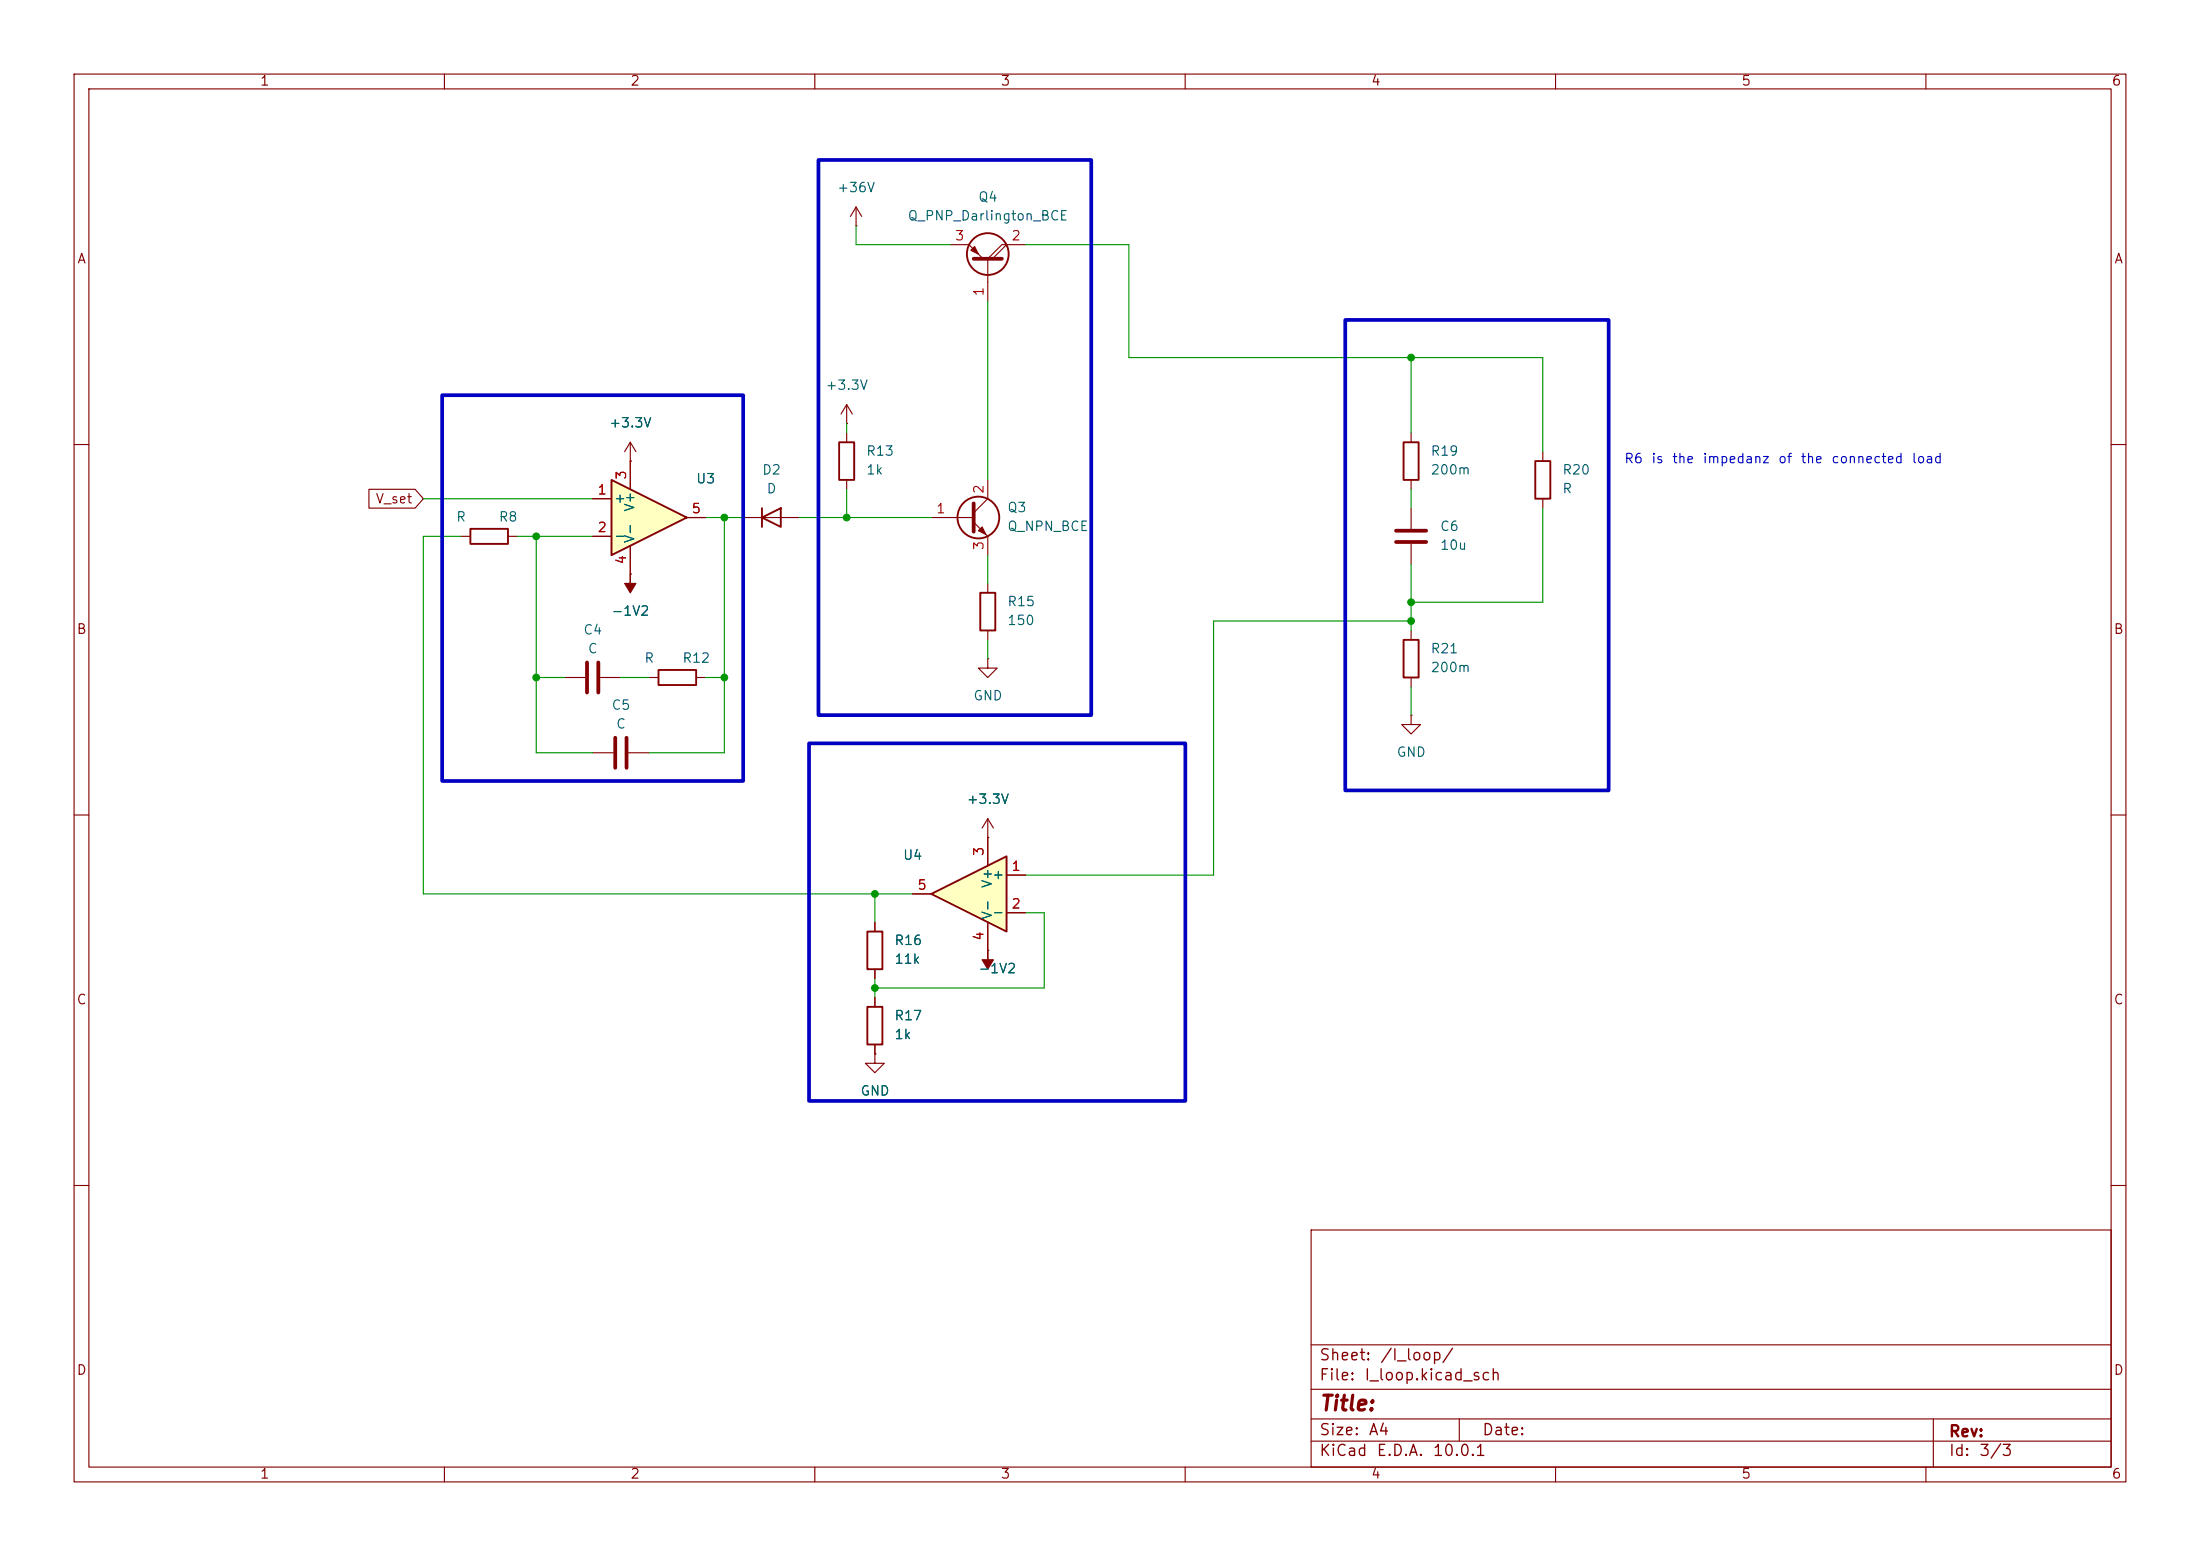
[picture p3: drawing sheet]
<svg xmlns="http://www.w3.org/2000/svg" width="297mm" height="210mm" viewBox="0 0 297 210" stroke-linecap="round" stroke-linejoin="round" font-family="sans-serif">
<g fill="none" stroke="#840000" stroke-width=".15">
<path d="M10 10h277v190h-277zM12 12h273v186h-273zM60 10v2M110 10v2M160 10v2M210 10v2M260 10v2M10 60h2M85.1 77.5h.1M285 60h2M10 110h2M285 110h2"/>
<path d="M10 160h2M177 166h108v32h-108zM285 160h2M60 198v2M110 198v2M160 198v2M177 194.5h108M177 191.5h108M177 187.5h108M177 181.5h108M197 191.5v3M210 198v2"/>
<path d="M260 198v2M261 191.5v6.5"/>
</g>
<path d="M85.1 77.5v1.2h.8l-.8 1.3-.8-1.3h.8z" fill="#840000" stroke="#840000" stroke-width=".15"/>
<path d="M82.5 64.8l10.2 5.1-10.2 5z" fill="#ffffc2"/>
<g fill="none" stroke="#840000" stroke-width=".25">
<path d="M189.5 59.7h2v5.1h-2zM63.5 71.4h5.1v2h-5.1zM82.5 64.8l10.2 5.1-10.2 5zM102.9 69.9l2.5-1.3v2.5zM102.9 68.6v2.5M207.3 62.2h2v5.1h-2zM88.9 90.4h5.1v2.1h-5.1zM189.5 86.4h2v5h-2z"/>
<circle cx="133.3" cy="34.3" r="2.82"/>
</g>
<g fill="none" stroke="#840000" stroke-width=".15">
<path d="M115.6 30.5h.1M115.6 27.9l-.8 1.3M115.6 27.9l.7 1.3M115.6 27.9v2.6M128.3 33h2.5l1.9 1.9M135.9 33h-.6l-2 1.9v5.7M135.9 33l-1.9 1.9M135.9 33h2.5M85.1 59.7v6.3M85.1 59.7l-.8 1.3M85.1 59.7l.8 1.3M114.3 57.2h.1"/>
<path d="M114.3 54.6l-.8 1.3M114.3 54.6l.8 1.3M114.3 54.6v2.6M190.5 58.4v1.3M62.2 72.4h1.3M68.6 72.4h1.2M80 67.3h2.5M80 72.4h2.5M85.1 62.2h.1M85.1 73.7v3.8M92.7 69.9h2.5M100.3 69.9h7.6"/>
<path d="M190.5 64.8v1.2M190.5 68.6v2.8M190.5 73.4v2.8M208.3 61v1.2M208.3 67.3v1.3M76.2 91.4h2.8M81 91.4h2.8M87.6 91.4h1.3M94 91.4h1.2M190.5 96.5v1.3h1.3l-1.3 1.3-1.3-1.3h1.3M190.5 96.5h.1M190.5 85.1v1.3"/>
<path d="M190.5 91.4v1.3M80 101.6h2.8M84.8 101.6h2.8M133.3 128.3h.1"/>
</g>
<path d="M131.4 34.9h3.9M188.5 71.6h4M188.5 73.2h4M79.2 89.4v4.1M80.8 89.4v4.1M83.1 99.6v4M84.6 99.6v4" fill="none" stroke="#840000" stroke-width=".51"/>
<g fill="#840000" stroke="#840000" stroke-width=".15">
<path d="M131.1 33.8l.5-.5 .5 1z"/>
<path d="M133.3 128.3v1.2h.8l-.8 1.3-.7-1.3h.7z"/>
</g>
<path d="M125.7 120.7l10.2-5.1v10.1z" fill="#ffffc2"/>
<g fill="none" stroke="#840000" stroke-width=".25">
<path d="M113.3 59.7h2v5.1h-2zM132.3 80h2.1v5.1h-2.1zM117.1 135.9h2v5.1h-2zM117.1 125.7h2v5.1h-2zM125.7 120.7l10.2-5.1v10.1z"/>
<circle cx="132.1" cy="69.8" r="2.82"/>
</g>
<g fill="none" stroke="#840000" stroke-width=".15">
<path d="M114.3 58.4v1.3M49.8 66h6.2l1.1 1.3-1.1 1.3h-6.2zM80 67.3h2.5M80 72.4h2.5M85.1 77.5h.1M85.1 62.2h.1M85.1 62.2v3.8M85.1 73.7v3.8M92.7 69.9h2.5M114.3 64.8v1.2M125.7 69.9h5.7M131.4 70.5l1.9 1.9v2.5"/>
<path d="M133.3 64.8v2.5l-1.9 1.9M133.3 78.7v1.3M133.3 88.9v1.3h1.3l-1.3 1.2-1.2-1.2h1.2M133.3 88.9h.1M133.3 85.1v1.3M133.3 113h.1M133.3 110.5v6.3M133.3 110.5l-.7 1.3M133.3 110.5l.8 1.3M135.9 118.1h2.5M118.1 124.5v1.2M118.1 130.8v1.3"/>
<path d="M118.1 134.6v1.3M123.2 120.7h2.5M133.3 128.3h.1M133.3 124.5v3.8M135.9 123.2h2.5M118.1 142.2v1.3h1.3l-1.3 1.3-1.3-1.3h1.3M118.1 142.2h.1M118.1 141v1.2"/>
</g>
<path d="M131.4 67.9v3.9" fill="none" stroke="#840000" stroke-width=".51"/>
<path d="M132.6 71.1l.5 1-1-.5z" fill="#840000" stroke="#840000" stroke-width=".15"/>
<g fill="none" stroke="#009600" stroke-width=".15">
<path d="M115.6 30.5v2.5h12.7M138.4 33h14v15.3h55.9v12.7M114.3 57.2v1.2M133.3 40.6v24.2M190.5 48.3v10.1M57.1 67.3h22.9M62.2 72.4h-5.1v48.3h66.1M69.8 72.4h10.2M72.4 72.4v29.2h7.6M95.2 69.9h5.1M97.8 69.9v31.7h-10.2M107.9 69.9h17.8"/>
<path d="M114.3 66v3.9M133.3 74.9v3.8M190.5 66v2.6M190.5 76.2v8.9M208.3 68.6v12.7h-17.8M72.4 91.4h3.8M83.8 91.4h3.8M95.2 91.4h2.6M133.3 86.4v2.5M190.5 92.7v3.8M190.5 83.8h-26.7v34.3h-25.4M118.1 120.7v3.8"/>
<path d="M118.1 132.1v2.5M138.4 123.2h2.6v10.2h-22.9"/>
</g>
<path d="M110.5 21.6h36.8v74.9h-36.8zM59.7 53.3h40.6v52.1h-40.6zM181.6 43.2h35.6v63.5h-35.6zM109.2 100.3h50.8v48.3h-50.8z" fill="none" stroke="#0000c2" stroke-width=".5"/>
<g fill="#009600" stroke="#009600" stroke-width=".14">
<circle cx="72.4" cy="91.4" r=".46"/>
<circle cx="97.8" cy="91.4" r=".46"/>
<circle cx="97.8" cy="69.9" r=".46"/>
<circle cx="72.4" cy="72.4" r=".46"/>
<circle cx="190.5" cy="81.3" r=".46"/>
<circle cx="190.5" cy="83.8" r=".46"/>
<circle cx="190.5" cy="48.3" r=".46"/>
<circle cx="114.3" cy="69.9" r=".46"/>
<circle cx="118.1" cy="120.7" r=".46"/>
<circle cx="118.1" cy="133.4" r=".46"/>
</g>
<text font-size="2" fill="#840000" x="178" y="190.9">Title:</text>
<g font-size="1.5" fill="#840000">
<text x="178" y="184">Sheet:</text>
<text x="186.2" y="184">/I_loop/</text>
<text x="178" y="186.7">File:</text>
<text x="184.1" y="186.7">I_loop.kicad_sch</text>
<text x="178" y="196.9">KiCad</text>
<text x="178" y="194.1">Size:</text>
<text x="184.7" y="194.1">A4</text>
<text x="185.7" y="196.9">E.D.A.</text>
<text x="193.3" y="196.9">10.0.1</text>
<text x="200" y="194.1">Date:</text>
<text x="263" y="194.3">Rev:</text>
<text x="263" y="196.9">Id:</text>
<text x="267.1" y="196.9">3/3</text>
</g>
<g font-size="1.3" fill="#840000">
<text x="35" y="11.9">1</text>
<text x="85" y="11.9">2</text>
<text x="135" y="11.9">3</text>
<text x="185" y="11.9">4</text>
<text x="235" y="11.9">5</text>
<text x="285" y="11.9">6</text>
<text x="10.3" y="35.9">A</text>
<text x="285.3" y="35.9">A</text>
<text x="50.6" y="68.3">V_set</text>
<text x="10.3" y="85.9">B</text>
<text x="285.3" y="85.9">B</text>
<text x="10.3" y="135.9">C</text>
<text x="285.3" y="135.9">C</text>
<text x="10.3" y="185.9">D</text>
<text x="285.3" y="185.9">D</text>
<text x="35" y="199.9">1</text>
<text x="85" y="199.9">2</text>
<text x="135" y="199.9">3</text>
<text x="185" y="199.9">4</text>
<text x="235" y="199.9">5</text>
<text x="285" y="199.9">6</text>
</g>
<g font-size="1.3" fill="#006464">
<text x="112.9" y="26.3">+36V</text>
<text x="132" y="27.5">Q4</text>
<text x="122.5" y="30.1">Q_PNP_Darlington_BCE</text>
<text x="111.4" y="52.9">+3.3V</text>
<text x="82.1" y="58">+3.3V</text>
<text x="93.9" y="65.6">U3</text>
<text x="102.8" y="64.4">D2</text>
<text x="116.8" y="61.8">R13</text>
<text x="116.8" y="64.4">1k</text>
<text x="193" y="61.8">R19</text>
<text x="193" y="64.4">200m</text>
<text x="210.8" y="64.4">R20</text>
<text x="61.5" y="70.7">R</text>
<text x="67.2" y="70.7">R8</text>
<text x="82.8" y="68.2">+</text>
<text x="86" y="69.2" transform="rotate(-90 86 69.2)">V+</text>
<text x="103.4" y="66.9">D</text>
<text x="135.9" y="72">Q_NPN_BCE</text>
<text x="135.9" y="69.4">Q3</text>
<text x="194.3" y="72">C6</text>
<text x="210.8" y="66.9">R</text>
<text x="82.8" y="73.3">-</text>
<text x="86" y="73.4" transform="rotate(-90 86 73.4)">V-</text>
<text x="194.3" y="74.5">10u</text>
<text x="82.4" y="83.4">-1V2</text>
<text x="135.9" y="82.1">R15</text>
<text x="78.7" y="86">C4</text>
<text x="79.3" y="88.5">C</text>
<text x="86.9" y="89.8">R</text>
<text x="92" y="89.8">R12</text>
<text x="135.9" y="84.7">150</text>
<text x="193" y="88.5">R21</text>
<text x="131.3" y="94.8">GND</text>
<text x="193" y="91">200m</text>
<text x="82.5" y="96.1">C5</text>
<text x="83.1" y="98.7">C</text>
<text x="188.5" y="102.5">GND</text>
<text x="130.4" y="108.8">+3.3V</text>
<text x="121.8" y="116.4">U4</text>
<text x="133.9" y="119">+</text>
<text x="134.2" y="120" transform="rotate(-90 134.2 120)">V+</text>
<text x="133.9" y="124.1">-</text>
<text x="134.2" y="124.2" transform="rotate(-90 134.2 124.2)">V-</text>
<text x="120.7" y="130.4">11k</text>
<text x="120.7" y="127.9">R16</text>
<text x="132" y="131.7">-1V2</text>
<text x="120.7" y="138">R17</text>
<text x="120.7" y="140.6">1k</text>
<text x="116.1" y="148.2">GND</text>
</g>
<g font-size="1.3" fill="#a90000">
<text x="128.8" y="32.8">3</text>
<text x="136.5" y="32.8">2</text>
<text x="133.1" y="40.1" transform="rotate(-90 133.1 40.1)">1</text>
<text x="84.8" y="64.8" transform="rotate(-90 84.8 64.8)">3</text>
<text x="80.6" y="67.1">1</text>
<text x="93.3" y="69.6">5</text>
<text x="126.3" y="69.6">1</text>
<text x="133.1" y="66.7" transform="rotate(-90 133.1 66.7)">2</text>
<text x="80.6" y="72.1">2</text>
<text x="84.8" y="76.3" transform="rotate(-90 84.8 76.3)">4</text>
<text x="133.1" y="74.4" transform="rotate(-90 133.1 74.4)">3</text>
<text x="133.1" y="115.6" transform="rotate(-90 133.1 115.6)">3</text>
<text x="136.5" y="117.9">1</text>
<text x="123.8" y="120.4">5</text>
<text x="136.5" y="122.9">2</text>
<text x="133.1" y="127.1" transform="rotate(-90 133.1 127.1)">4</text>
</g>
<g font-size="1.3" fill="#0000c2">
<text x="219.2" y="62.8">R6</text>
<text x="222.8" y="62.8">is</text>
<text x="225.6" y="62.8">the</text>
<text x="229.8" y="62.8">impedanz</text>
<text x="240" y="62.8">of</text>
<text x="243" y="62.8">the</text>
<text x="247.1" y="62.8">connected</text>
<text x="258" y="62.8">load</text>
</g>
</svg>
